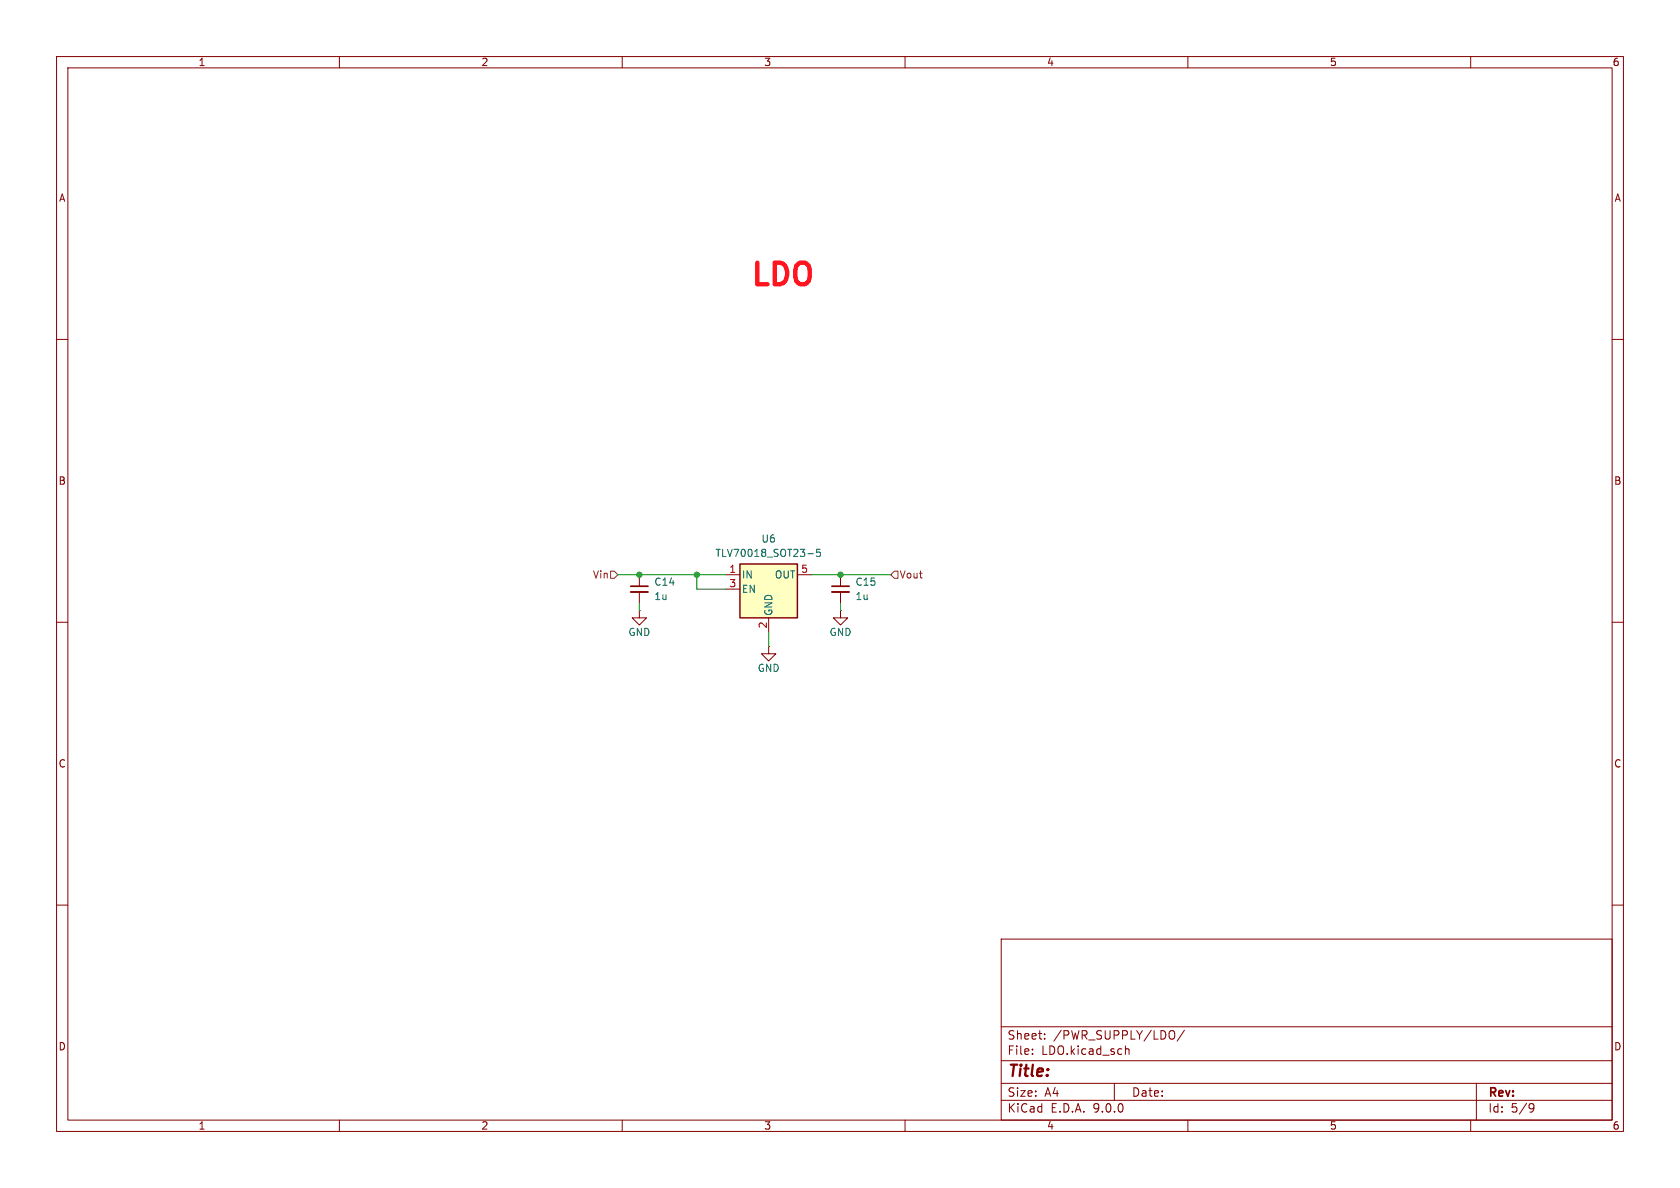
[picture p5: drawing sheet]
<svg xmlns="http://www.w3.org/2000/svg" width="297mm" height="210mm" viewBox="0 0 297 210" stroke-linecap="round" stroke-linejoin="round" font-family="sans-serif">
<g fill="none" stroke="#840000" stroke-width=".18">
<path d="M10 10h277v190h-277zM12 12h273v186h-273zM60 10v2M110 10v2M160 10v2M210 10v2M260 10v2M10 60h2M285 60h2M10 110h2M135.9 114.3v1.3h1.3l-1.3 1.2-1.3-1.2h1.3M135.9 114.3h.1"/>
<path d="M285 110h2M10 160h2M177 166h108v32h-108zM285 160h2M60 198v2M110 198v2M160 198v2M177 194.5h108M177 191.5h108M177 187.5h108M177 181.5h108M182.5 186.3v.1"/>
<path d="M182.5 185.5v.1M184.7 183.6v.1M184.7 182.8v.1M197 191.5v3M199 184.9v1.5M199 185.5l.2-.1 .3 .1 .1 .9M207 182.2a.5 .5 0 0 1 .7 .5v.5a.5 .5 0 0 1-.7 .5M209.4 182.1l-1.3 2M210 198v2M260 198v2M261 191.5v6.5M270.6 195.1l.5 .1a.99 .99 0 0 1-.4 1.4h-.2"/>
<path d="M271.2 195.7l-.3 .3h-.3"/>
</g>
<path d="M130.8 99.7h10.2v9.5h-10.2z" fill="#ffffc2"/>
<path d="M130.8 99.7h10.2v9.5h-10.2z" fill="none" stroke="#840000" stroke-width=".25"/>
<path d="M113 108v1.2h1.3l-1.3 1.3-1.2-1.3h1.2M113 108h.1M113 101.6v2M113 104.6v2.1M128.3 101.6h2.5M128.3 104.1h2.5M135.9 109.2v2.6M141 101.6h2.5M148.6 108v1.2h1.3l-1.3 1.3-1.3-1.3h1.3M148.6 108h.1M148.6 101.6v2M148.6 104.6v2.1" fill="none" stroke="#840000" stroke-width=".18"/>
<path d="M142.8 97.9h1M145 97.1h-.6l-.1 .6 .2-.1h.4l.2 .2-.1 .4-.2 .2-.5-.2" fill="none" stroke="#006464" stroke-width=".18"/>
<path d="M111.5 103.6h3.1M147.1 103.6h3" fill="none" stroke="#840000" stroke-width=".3"/>
<path d="M111.5 104.6h3.1M147.1 104.6h3" fill="none" stroke="#840000" stroke-width=".33"/>
<path d="M107.9 101h.7l.6 .6-.6 .6h-.7zM158.1 101h.6v1.2h-.6l-.6-.6z" fill="none" stroke="#725600" stroke-width=".18"/>
<path d="M109.2 101.6h19.1M113 106.7v1.3M123.2 101.6v2.5h5.1M135.9 111.8v2.5M143.5 101.6h14M148.6 106.7v1.3" fill="none" stroke="#009600" stroke-width=".18"/>
<g fill="#009600" stroke="#009600" stroke-width=".18">
<circle cx="148.6" cy="101.6" r=".46"/>
<circle cx="123.2" cy="101.6" r=".46"/>
<circle cx="113" cy="101.6" r=".46"/>
</g>
<text font-size="5.3" fill="#ff141f" x="132.2" y="51.6">LDO</text>
<text font-size="2.8" fill="#840000" x="178" y="190.9">Title:</text>
<g font-size="2.1" fill="#840000">
<text x="178" y="184">Sheet:</text>
<text x="186.2" y="184">/PWR_SUPPLY/LDO/</text>
<text x="178" y="186.7">File:</text>
<text x="184.1" y="186.7">LDO.kicad_sch</text>
<text x="178" y="196.9">KiCad</text>
<text x="178" y="194.1">Size:</text>
<text x="184.7" y="194.1">A4</text>
<text x="185.7" y="196.9">E.D.A.</text>
<text x="193.3" y="196.9">9.0.0</text>
<text x="200" y="194.1">Date:</text>
<text x="263" y="194.3">Rev:</text>
<text x="263" y="196.9">Id:</text>
<text x="267.1" y="196.9">5/9</text>
</g>
<g font-size="1.8" fill="#840000">
<text x="35" y="11.9">1</text>
<text x="85" y="11.9">2</text>
<text x="135" y="11.9">3</text>
<text x="185" y="11.9">4</text>
<text x="235" y="11.9">5</text>
<text x="285" y="11.9">6</text>
<text x="10.3" y="35.9">A</text>
<text x="285.3" y="35.9">A</text>
<text x="10.3" y="85.9">B</text>
<text x="285.3" y="85.9">B</text>
<text x="10.3" y="135.9">C</text>
<text x="285.3" y="135.9">C</text>
<text x="10.3" y="185.9">D</text>
<text x="285.3" y="185.9">D</text>
<text x="35" y="199.9">1</text>
<text x="85" y="199.9">2</text>
<text x="135" y="199.9">3</text>
<text x="185" y="199.9">4</text>
<text x="235" y="199.9">5</text>
<text x="285" y="199.9">6</text>
</g>
<g font-size="1.8" fill="#006464">
<text x="126.4" y="98.7">TLV70018_SOT23-5</text>
<text x="134.5" y="96.1">U6</text>
<text x="115.6" y="106.3">1u</text>
<text x="115.6" y="103.7">C14</text>
<text x="131.1" y="102.5">IN</text>
<text x="131.1" y="105">EN</text>
<text x="136.9" y="102.5">OUT</text>
<text x="151.1" y="106.3">1u</text>
<text x="151.1" y="103.7">C15</text>
<text x="111" y="112.6">GND</text>
<text x="136.8" y="109" transform="rotate(-90 136.8 109)">GND</text>
<text x="146.6" y="112.6">GND</text>
<text x="133.9" y="119">GND</text>
</g>
<g font-size="1.8" fill="#a90000">
<text x="128.8" y="101.3">1</text>
<text x="141.5" y="101.3">5</text>
<text x="128.8" y="103.9">3</text>
<text x="135.6" y="111.2" transform="rotate(-90 135.6 111.2)">2</text>
</g>
<g font-size="1.8" fill="#725600">
<text x="104.7" y="102.5">Vin</text>
<text x="158.9" y="102.5">Vout</text>
</g>
</svg>
